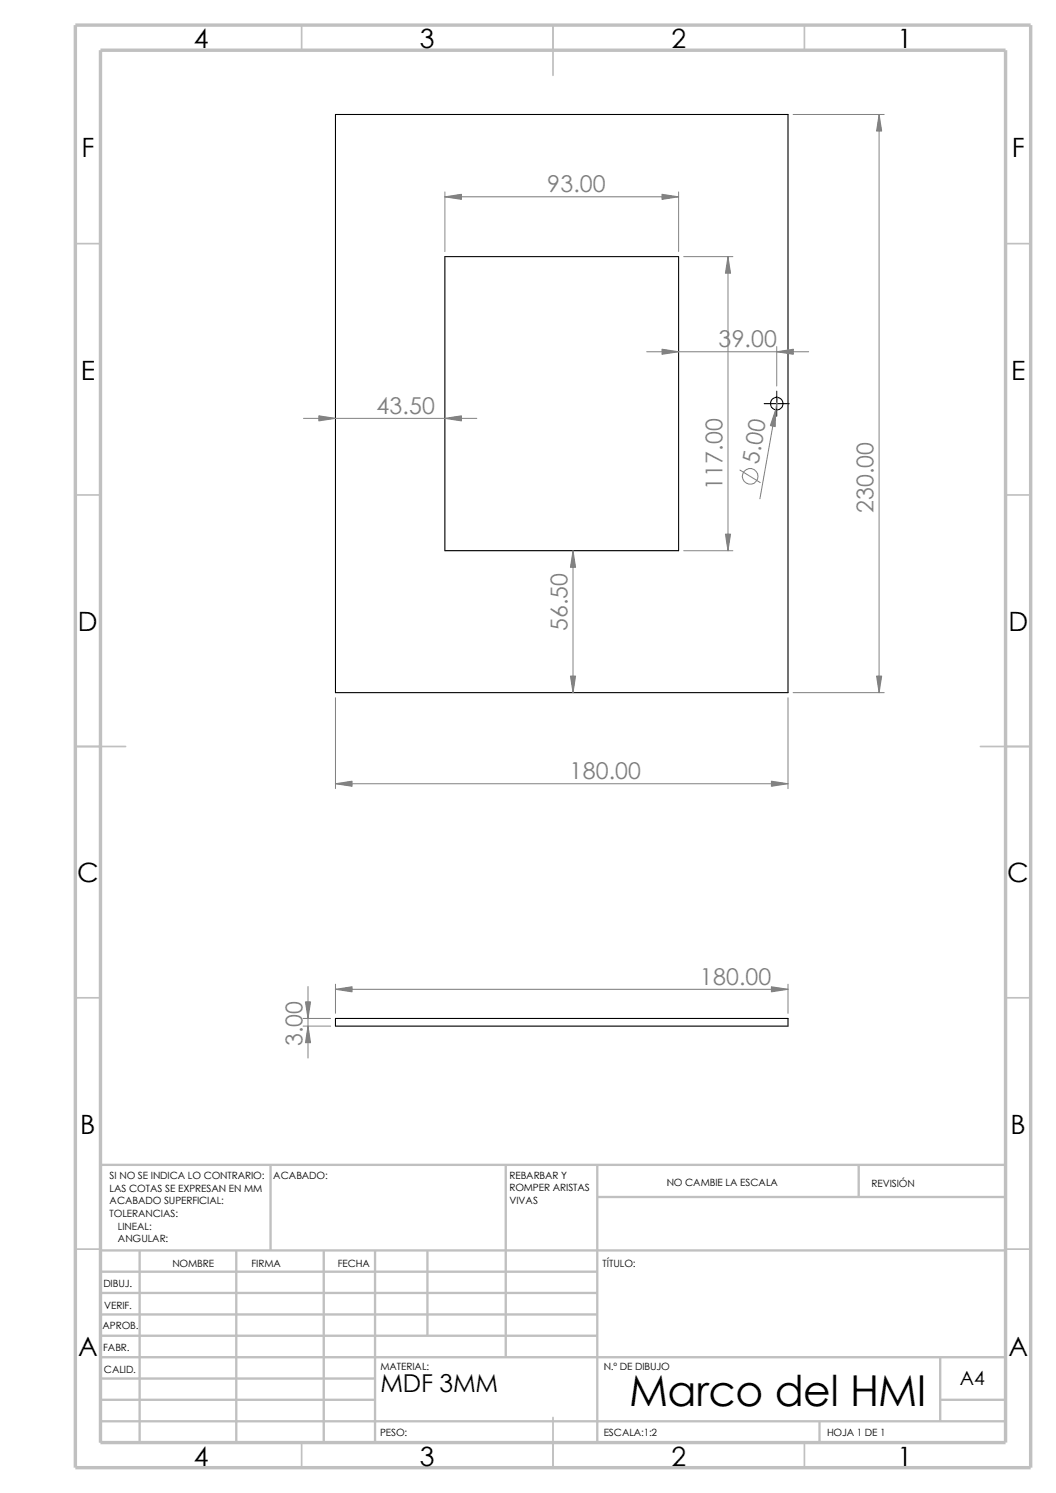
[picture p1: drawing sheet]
<svg xmlns="http://www.w3.org/2000/svg" width="210mm" height="297mm" viewBox="0 0 210 297" stroke-linecap="round" stroke-linejoin="round" font-family="sans-serif">
<g fill="none" stroke="#c0c0c0" stroke-width=".34">
<path d="M60 5v5M110 5v10M160 5v5M15 48.5h5M200 48.5h5M15 98.5h5M200 98.5h5M15 148.5h10M195 148.5h10M15 198.5h5M200 198.5h5M15 248.5h5"/>
<path d="M200 248.5h5M60 287v5M110 282v10M160 287v5"/>
</g>
<g fill="none" stroke="#c0c0c0" stroke-width=".47">
<path d="M53.8 231.7v17.1M100.6 231.7v38.3M118.8 231.7v55.3M118.8 238.1h81.2M170.8 231.7v6.4M200 231.7h-180v55.3M20 248.8h180M20 257.2h98.8M20 253h98.8M27.8 248.8v38.2M47 248.8v38.2M64.4 248.8v38.2"/>
<path d="M74.6 248.8v38.2M85 248.8v16.9M20 265.7h98.8M20 261.5h98.8M20 278.5h54.6M20 274.2h54.6M20 270h180M187 278.5h13M187 270v12.7M20 282.7h180M163 282.7v4.3"/>
</g>
<path d="M15 5h190v287h-190zM20 10h180v277h-180z" fill="none" stroke="#c0c0c0" stroke-width=".68" stroke-linecap="butt"/>
<g fill="none" stroke="#000" stroke-width=".21">
<path d="M66.7 22.8h90v115h-90zM88.5 51.1h46.5v58.5h-46.5zM66.7 202.6h90v1.5h-90z"/>
<circle cx="154.5" cy="80.3" r="1.25"/>
</g>
<g fill="none" stroke="#808080" stroke-width=".2">
<path d="M88.5 39.2h46.5M88.5 38.2v11.8M135 38.2v11.8M157.7 22.8h18.2M174.8 22.8v115M136 51.1h9.8M144.8 51.1v58.5M128.6 70h32.2M154.5 69v7.8M154.7 79.1l-3.6 20.1M60.4 83.2h34.4M147.2 93.5l4 2.5"/>
<path d="M114 109.6v28.2M136 109.6h9.8M66.7 138.8v18.1M156.7 138.8v18.1M157.7 137.8h18.2M66.7 155.9h90M61.3 196.3v14.2M66.7 195.8v5.8M66.7 196.8h90M156.7 195.8v5.8M60.3 204.1h5.4M60.3 202.6h5.4"/>
<circle cx="149.2" cy="94.7" r="1.55"/>
</g>
<g fill="#808080" stroke="#808080" stroke-width=".2">
<path d="M60.7 199.3h1.1l-.5 3.3z"/>
<path d="M61.3 204.1l.5 3.3h-1.1z"/>
<path d="M66.7 196.8l3.3-.5v1z"/>
<path d="M153.4 196.3l3.3 .5-3.3 .5z"/>
<path d="M66.7 155.9l3.3-.5v1z"/>
<path d="M88.5 39.2l3.3-.5v1z"/>
<path d="M174.8 22.8l.5 3.3h-1z"/>
<path d="M144.8 51.1l.5 3.3h-1z"/>
<path d="M131.7 38.7l3.3 .5-3.3 .5z"/>
<path d="M144.3 106.3h1l-.5 3.3z"/>
<path d="M174.3 134.5h1l-.5 3.3z"/>
<path d="M63.4 82.7l3.3 .5-3.3 .5z"/>
<path d="M113.5 134.5h1l-.5 3.3z"/>
<path d="M153.4 155.4l3.3 .5-3.3 .5z"/>
<path d="M114 109.6l.5 3.3h-1z"/>
<path d="M88.5 83.2l3.3-.5v1z"/>
<path d="M131.7 69.5l3.3 .5-3.3 .5z"/>
<path d="M154.5 70l3.3-.5v1z"/>
<path d="M154.3 81.5l-.1 3.4-1-.2z"/>
</g>
<path d="M154.5 77.8v5M152 80.3h5" fill="none" stroke="#000" stroke-width=".2"/>
<text font-size="8.5" x="125.1" y="279.7">Marco del HMI</text>
<g font-size="5.3">
<text x="38.5" y="9.6">4</text>
<text x="83.5" y="9.6">3</text>
<text x="133.5" y="9.6">2</text>
<text x="178.5" y="9.6">1</text>
<text x="16.2" y="31.3">F</text>
<text x="201.2" y="31.3">F</text>
<text x="16" y="75.6">E</text>
<text x="201.1" y="75.6">E</text>
<text x="15.5" y="125.6">D</text>
<text x="200.6" y="125.6">D</text>
<text x="15.3" y="175.6">C</text>
<text x="200.3" y="175.6">C</text>
<text x="16" y="225.6">B</text>
<text x="201" y="225.6">B</text>
<text x="15.5" y="269.8">A</text>
<text x="200.5" y="269.8">A</text>
<text x="38.5" y="291.6">4</text>
<text x="83.5" y="291.6">3</text>
<text x="133.5" y="291.6">2</text>
<text x="178.5" y="291.6">1</text>
</g>
<text font-size="4.9" x="75.6" y="276.9">MDF 3MM</text>
<g font-size="4.6" fill="#808080">
<text x="108.8" y="38.2">93.00</text>
<text x="142.9" y="69">39.00</text>
<text x="74.9" y="82.3">43.50</text>
<text x="150.8" y="92.5" transform="rotate(-80 150.8 92.5)">5.0</text>
<text x="143.7" y="97.5" transform="rotate(-90 143.7 97.5)">117.00</text>
<text x="173.7" y="102.1" transform="rotate(-90 173.7 102.1)">230.00</text>
<text x="112.9" y="125.6" transform="rotate(-90 112.9 125.6)">56.50</text>
<text x="113.3" y="155">180.00</text>
<text x="139.2" y="195.9">180.00</text>
<text x="60.2" y="208.1" transform="rotate(-90 60.2 208.1)">3.00</text>
</g>
<text font-size="3.9" x="190.9" y="275.5">A4</text>
<g font-size="2">
<text x="21.8" y="234.6">SI NO SE INDICA LO CONTRARIO:</text>
<text x="21.8" y="237.1">LAS COTAS SE EXPRESAN EN MM</text>
<text x="21.8" y="239.6">ACABADO SUPERFICIAL:</text>
<text x="54.4" y="234.6">ACABADO:</text>
<text x="101.3" y="237">ROMPER ARISTAS</text>
<text x="101.3" y="239.5">VIVAS</text>
<text x="101.3" y="234.5">REBARBAR Y</text>
<text x="132.6" y="236">NO CAMBIE LA ESCALA</text>
<text x="173.3" y="236.2">REVISIÓN</text>
<text x="21.8" y="242.1">TOLERANCIAS:</text>
<text x="23.5" y="244.6">LINEAL:</text>
<text x="23.5" y="247.1">ANGULAR:</text>
<text x="50" y="252">FIRMA</text>
<text x="67.2" y="252">FECHA</text>
<text x="119.8" y="252">TÍTULO:</text>
<text x="20.6" y="256.1">DIBUJ.</text>
<text x="34.3" y="252.1">NOMBRE</text>
<text x="20.7" y="260.4">VERIF.</text>
<text x="20.4" y="264.5">APROB.</text>
<text x="20.5" y="268.8">FABR.</text>
<text x="20.7" y="273.2">CALID.</text>
<text x="75.6" y="272.5">MATERIAL:</text>
<text x="120.1" y="272.5">N.º DE DIBUJO</text>
<text x="75.6" y="285.6">PESO:</text>
<text x="120.1" y="285.6">ESCALA:1:2</text>
<text x="164.5" y="285.6">HOJA 1 DE 1</text>
</g>
</svg>
